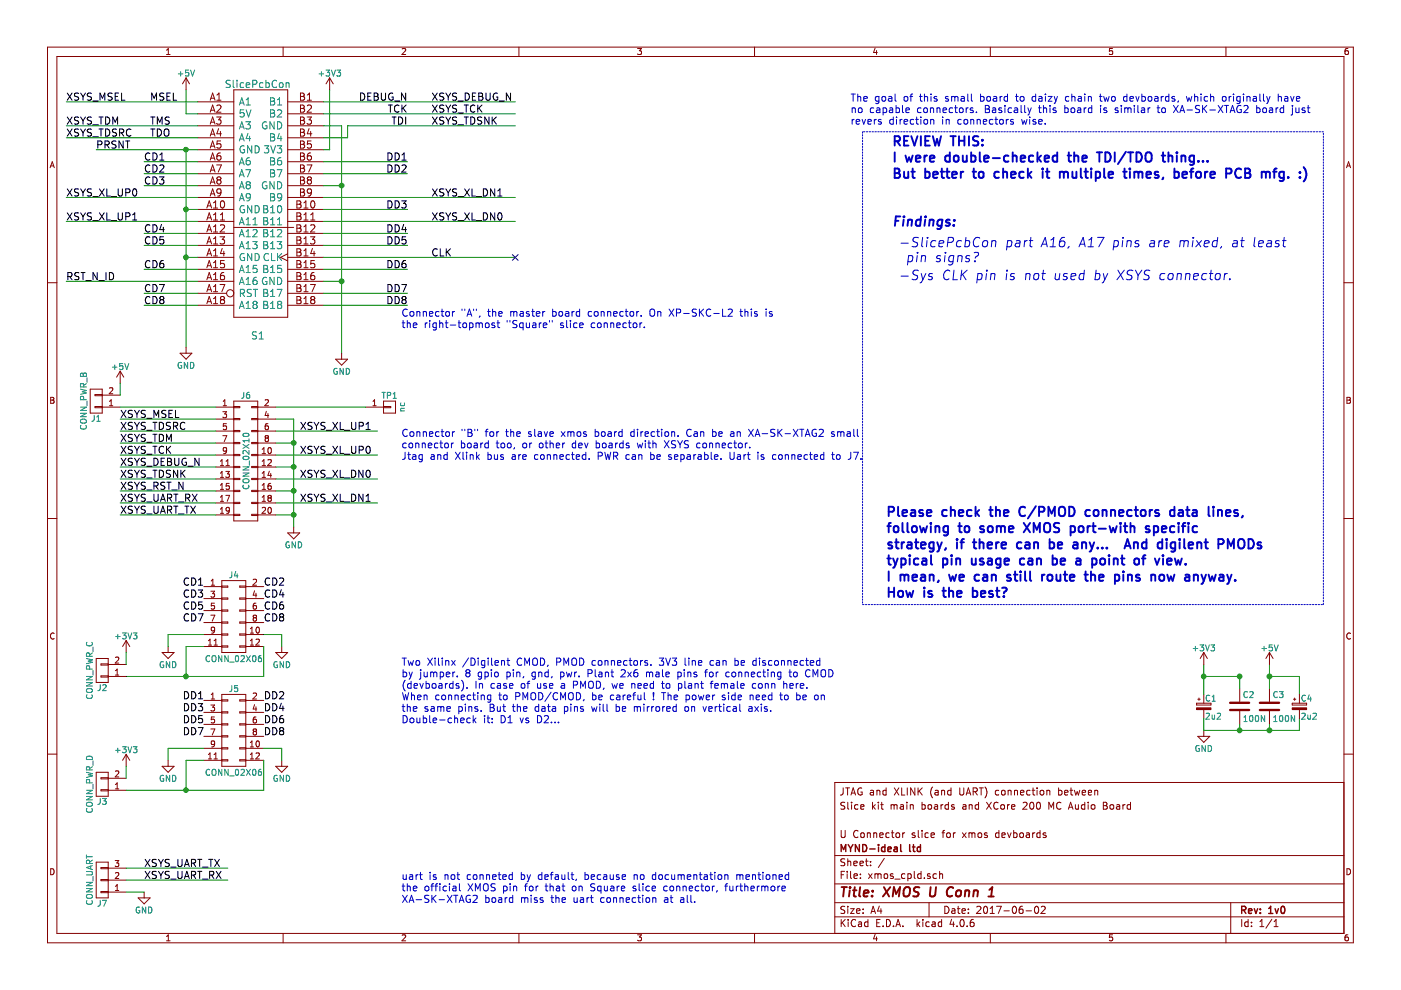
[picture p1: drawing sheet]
EESchema Schematic File Version 2
LIBS:power
LIBS:device
LIBS:transistors
LIBS:conn
LIBS:linear
LIBS:regul
LIBS:74xx
LIBS:cmos4000
LIBS:adc-dac
LIBS:memory
LIBS:xilinx
LIBS:microcontrollers
LIBS:dsp
LIBS:microchip
LIBS:analog_switches
LIBS:motorola
LIBS:texas
LIBS:intel
LIBS:audio
LIBS:interface
LIBS:digital-audio
LIBS:philips
LIBS:display
LIBS:cypress
LIBS:siliconi
LIBS:opto
LIBS:atmel
LIBS:contrib
LIBS:valves
LIBS:xmos_uconn1
LIBS:xmos_uconn1-cache
EELAYER 25 0
EELAYER END
$Descr A4 11693 8268
encoding utf-8
Sheet 1 1
Title "XMOS U Conn 1"
Date "2017-06-02"
Rev "1v0"
Comp "MYND-ideal ltd"
Comment1 "U Connector slice for xmos devboards"
Comment2 ""
Comment3 "Slice kit main boards and XCore 200 MC Audio Board"
Comment4 "JTAG and XLINK (and UART) connection between"
$EndDescr
$Comp
L SlicePcbCon S1
U 1 1
P 2150 1900
F 0 "S1" H 2150 1000 60  0000 C CNN
F 1 "SlicePcbCon" H 2150 3100 60  0000 C CNN
F 2 "Connect:PCI-EXPRESS" H 2100 1100 60  0001 C CNN
F 3 "" H 2150 1900 60  0000 C CNN
	1    2150 1900
	1    0    0    -1  
$EndComp
$Comp
L GND #PWR01
U 1 1
P 1550 2900
F 0 "#PWR01" H 1550 2650 50  0001 C CNN
F 1 "GND" H 1550 2750 50  0000 C CNN
F 2 "" H 1550 2900 50  0000 C CNN
F 3 "" H 1550 2900 50  0000 C CNN
	1    1550 2900
	1    0    0    -1  
$EndComp
$Comp
L GND #PWR02
U 1 1
P 2850 2950
F 0 "#PWR02" H 2850 2700 50  0001 C CNN
F 1 "GND" H 2850 2800 50  0000 C CNN
F 2 "" H 2850 2950 50  0000 C CNN
F 3 "" H 2850 2950 50  0000 C CNN
	1    2850 2950
	1    0    0    -1  
$EndComp
$Comp
L +3V3 #PWR03
U 1 1
P 2750 750
F 0 "#PWR03" H 2750 600 50  0001 C CNN
F 1 "+3V3" H 2750 890 50  0000 C CNN
F 2 "" H 2750 750 50  0000 C CNN
F 3 "" H 2750 750 50  0000 C CNN
	1    2750 750 
	1    0    0    -1  
$EndComp
$Comp
L +5V #PWR04
U 1 1
P 1550 750
F 0 "#PWR04" H 1550 600 50  0001 C CNN
F 1 "+5V" H 1550 890 50  0000 C CNN
F 2 "" H 1550 750 50  0000 C CNN
F 3 "" H 1550 750 50  0000 C CNN
	1    1550 750 
	1    0    0    -1  
$EndComp
Wire Wire Line
	1650 1750 1550 1750
Wire Wire Line
	1550 1250 1550 2900
Wire Wire Line
	1650 2150 1550 2150
Connection ~ 1550 2150
Wire Wire Line
	800  1250 1650 1250
Connection ~ 1550 1750
Wire Wire Line
	2850 2350 2700 2350
Wire Wire Line
	2850 1050 2850 2950
Wire Wire Line
	2850 1550 2700 1550
Connection ~ 2850 2350
Wire Wire Line
	2850 1050 2700 1050
Connection ~ 2850 1550
Wire Wire Line
	2750 1250 2750 750 
Wire Wire Line
	1650 950  1550 950 
Wire Wire Line
	1550 950  1550 750 
Wire Wire Line
	550  850  1650 850 
Wire Wire Line
	550  1050 1650 1050
Wire Wire Line
	550  1150 1650 1150
Wire Wire Line
	1650 1350 1200 1350
Wire Wire Line
	1650 1450 1200 1450
Wire Wire Line
	1650 1550 1200 1550
Wire Wire Line
	550  1650 1650 1650
Wire Wire Line
	550  1850 1650 1850
Wire Wire Line
	1650 1950 1200 1950
Wire Wire Line
	1650 2050 1200 2050
Wire Wire Line
	1650 2250 1200 2250
Wire Wire Line
	550  2350 1650 2350
Wire Wire Line
	1650 2450 1200 2450
Wire Wire Line
	1650 2550 1200 2550
Wire Wire Line
	2700 850  4300 850 
Wire Wire Line
	2700 950  4300 950 
Wire Wire Line
	2700 1950 3400 1950
Wire Wire Line
	3400 2050 2700 2050
Wire Wire Line
	2700 2150 4300 2150
Wire Wire Line
	3400 2250 2700 2250
$Comp
L CP_Small C1
U 1 1
P 10050 5900
F 0 "C1" H 10060 5970 50  0000 L CNN
F 1 "2u2" H 10060 5820 50  0000 L CNN
F 2 "Capacitors_Tantalum_SMD:CP_Tantalum_Case-B_EIA-3528-21_Hand" H 10050 5900 60  0001 C CNN
F 3 "" H 10050 5900 60  0000 C CNN
	1    10050 5900
	1    0    0    -1  
$EndComp
Wire Wire Line
	10050 5550 10050 5800
$Comp
L +3V3 #PWR05
U 1 1
P 10050 5550
F 0 "#PWR05" H 10050 5400 50  0001 C CNN
F 1 "+3V3" H 10050 5690 50  0000 C CNN
F 2 "" H 10050 5550 50  0000 C CNN
F 3 "" H 10050 5550 50  0000 C CNN
	1    10050 5550
	1    0    0    -1  
$EndComp
$Comp
L C C2
U 1 1
P 10350 5900
F 0 "C2" H 10375 6000 50  0000 L CNN
F 1 "100N" H 10375 5800 50  0000 L CNN
F 2 "Capacitors_SMD:C_0603_HandSoldering" H 10388 5750 50  0001 C CNN
F 3 "" H 10350 5900 50  0000 C CNN
	1    10350 5900
	1    0    0    -1  
$EndComp
$Comp
L C C3
U 1 1
P 10600 5900
F 0 "C3" H 10625 6000 50  0000 L CNN
F 1 "100N" H 10625 5800 50  0000 L CNN
F 2 "Capacitors_SMD:C_0603_HandSoldering" H 10638 5750 50  0001 C CNN
F 3 "" H 10600 5900 50  0000 C CNN
	1    10600 5900
	1    0    0    -1  
$EndComp
Wire Wire Line
	10350 5750 10350 5650
Connection ~ 10050 5650
Wire Wire Line
	10600 5550 10600 5750
Connection ~ 10350 5650
Wire Wire Line
	10850 5650 10850 5800
Connection ~ 10600 5650
$Comp
L GND #PWR06
U 1 1
P 10050 6100
F 0 "#PWR06" H 10050 5850 50  0001 C CNN
F 1 "GND" H 10050 5950 50  0000 C CNN
F 2 "" H 10050 6100 60  0000 C CNN
F 3 "" H 10050 6100 60  0000 C CNN
	1    10050 6100
	1    0    0    -1  
$EndComp
Wire Wire Line
	10050 6100 10050 6000
Wire Wire Line
	10050 6100 10850 6100
Wire Wire Line
	10350 6100 10350 6050
Wire Wire Line
	10600 6100 10600 6050
Connection ~ 10350 6100
Wire Wire Line
	10850 6100 10850 6000
Connection ~ 10600 6100
Wire Wire Line
	2900 1050 4300 1050
Wire Wire Line
	2900 1050 2900 1150
Wire Wire Line
	2900 1150 2700 1150
Wire Wire Line
	3400 1350 2700 1350
Wire Wire Line
	3400 1450 2700 1450
Wire Wire Line
	2700 1650 4300 1650
Wire Wire Line
	3400 1750 2700 1750
Wire Wire Line
	2700 1850 4300 1850
$Comp
L CONN_02X10 J6
U 1 1
P 2050 3850
F 0 "J6" H 2050 4400 50  0000 C CNN
F 1 "CONN_02X10" V 2050 3850 50  0000 C CNN
F 2 "Socket_Strips:Socket_Strip_Angled_2x10_Pitch2.54mm" H 2050 2650 50  0001 C CNN
F 3 "" H 2050 2650 50  0001 C CNN
	1    2050 3850
	1    0    0    -1  
$EndComp
Wire Wire Line
	2300 3500 2450 3500
Wire Wire Line
	2450 3500 2450 4400
$Comp
L GND #PWR07
U 1 1
P 2450 4400
F 0 "#PWR07" H 2450 4150 50  0001 C CNN
F 1 "GND" H 2450 4250 50  0000 C CNN
F 2 "" H 2450 4400 50  0001 C CNN
F 3 "" H 2450 4400 50  0001 C CNN
	1    2450 4400
	1    0    0    -1  
$EndComp
Wire Wire Line
	2300 3700 2450 3700
Connection ~ 2450 3700
Wire Wire Line
	2300 3900 2450 3900
Connection ~ 2450 3900
Wire Wire Line
	2300 4100 2450 4100
Connection ~ 2450 4100
Wire Wire Line
	2300 4300 2450 4300
Connection ~ 2450 4300
Wire Wire Line
	2300 3600 3150 3600
Text Label 2500 3600 0    60   ~ 0
XSYS_XL_UP1
Wire Wire Line
	2300 3800 3150 3800
Wire Wire Line
	2300 4000 3150 4000
Wire Wire Line
	2300 4200 3150 4200
Text Label 2500 3800 0    60   ~ 0
XSYS_XL_UP0
Text Label 2500 4000 0    60   ~ 0
XSYS_XL_DN0
Text Label 2500 4200 0    60   ~ 0
XSYS_XL_DN1
Wire Wire Line
	1800 4100 1000 4100
Wire Wire Line
	1000 4000 1800 4000
Wire Wire Line
	1800 3900 1000 3900
Wire Wire Line
	1800 3800 1000 3800
Wire Wire Line
	1000 3700 1800 3700
Wire Wire Line
	1000 3600 1800 3600
Wire Wire Line
	1800 3500 1000 3500
Text Label 1000 3500 0    60   ~ 0
XSYS_MSEL
Text Label 1000 3600 0    60   ~ 0
XSYS_TDSRC
Text Label 1000 3700 0    60   ~ 0
XSYS_TDM
Text Label 1000 3800 0    60   ~ 0
XSYS_TCK
Text Label 1000 3900 0    60   ~ 0
XSYS_DEBUG_N
Text Label 1000 4000 0    60   ~ 0
XSYS_TDSNK
Text Label 1000 4100 0    60   ~ 0
XSYS_RST_N
$Comp
L CONN_02X06 J4
U 1 1
P 1950 5150
F 0 "J4" H 1950 5500 50  0000 C CNN
F 1 "CONN_02X06" H 1950 4800 50  0000 C CNN
F 2 "Pin_Headers:Pin_Header_Straight_2x06_Pitch2.54mm" H 1950 3950 50  0001 C CNN
F 3 "" H 1950 3950 50  0001 C CNN
	1    1950 5150
	1    0    0    -1  
$EndComp
Wire Wire Line
	2200 5650 2200 5400
Wire Wire Line
	1050 5650 2200 5650
Wire Wire Line
	1550 5650 1550 5400
Wire Wire Line
	1550 5400 1700 5400
Connection ~ 1550 5650
$Comp
L GND #PWR08
U 1 1
P 2350 5400
F 0 "#PWR08" H 2350 5150 50  0001 C CNN
F 1 "GND" H 2350 5250 50  0000 C CNN
F 2 "" H 2350 5400 50  0000 C CNN
F 3 "" H 2350 5400 50  0000 C CNN
	1    2350 5400
	1    0    0    -1  
$EndComp
$Comp
L GND #PWR09
U 1 1
P 1400 5400
F 0 "#PWR09" H 1400 5150 50  0001 C CNN
F 1 "GND" H 1400 5250 50  0000 C CNN
F 2 "" H 1400 5400 50  0000 C CNN
F 3 "" H 1400 5400 50  0000 C CNN
	1    1400 5400
	1    0    0    -1  
$EndComp
Wire Wire Line
	1400 5400 1400 5300
Wire Wire Line
	1400 5300 1700 5300
Wire Wire Line
	2200 5300 2350 5300
Wire Wire Line
	2350 5300 2350 5400
$Comp
L +3V3 #PWR010
U 1 1
P 1050 5450
F 0 "#PWR010" H 1050 5300 50  0001 C CNN
F 1 "+3V3" H 1050 5590 50  0000 C CNN
F 2 "" H 1050 5450 50  0000 C CNN
F 3 "" H 1050 5450 50  0000 C CNN
	1    1050 5450
	1    0    0    -1  
$EndComp
$Comp
L CONN_01X02 J2
U 1 1
P 850 5600
F 0 "J2" H 850 5750 50  0000 C CNN
F 1 "CONN_PWR_C" V 950 5600 50  0000 C CNN
F 2 "Pin_Headers:Pin_Header_Straight_1x02_Pitch2.54mm" H 850 5600 50  0001 C CNN
F 3 "" H 850 5600 50  0001 C CNN
	1    850  5600
	-1   0    0    1   
$EndComp
Wire Wire Line
	1050 5450 1050 5550
Wire Wire Line
	1800 4200 1000 4200
Text Label 1000 4200 0    60   ~ 0
XSYS_UART_RX
Wire Wire Line
	1800 4300 1000 4300
Text Label 1000 4300 0    60   ~ 0
XSYS_UART_TX
$Comp
L CONN_01X02 J1
U 1 1
P 800 3350
F 0 "J1" H 800 3500 50  0000 C CNN
F 1 "CONN_PWR_B" V 900 3350 50  0000 C CNN
F 2 "Pin_Headers:Pin_Header_Straight_1x02_Pitch2.54mm" H 800 3350 50  0001 C CNN
F 3 "" H 800 3350 50  0001 C CNN
	1    800  3350
	-1   0    0    1   
$EndComp
Wire Wire Line
	1000 3400 1800 3400
$Comp
L +5V #PWR011
U 1 1
P 1000 3200
F 0 "#PWR011" H 1000 3050 50  0001 C CNN
F 1 "+5V" H 1000 3340 50  0000 C CNN
F 2 "" H 1000 3200 50  0000 C CNN
F 3 "" H 1000 3200 50  0000 C CNN
	1    1000 3200
	1    0    0    -1  
$EndComp
Wire Wire Line
	1000 3200 1000 3300
Text Label 1250 850  0    60   ~ 0
MSEL
Text Label 1250 1050 0    60   ~ 0
TMS
Text Label 1250 1150 0    60   ~ 0
TDO
Text Label 3400 850  2    60   ~ 0
DEBUG_N
Text Label 3400 950  2    60   ~ 0
TCK
Text Label 3400 1050 2    60   ~ 0
TDI
Text Label 550  2350 0    60   ~ 0
RST_N_ID
Wire Wire Line
	2700 2450 3400 2450
Wire Wire Line
	2700 2550 3400 2550
Text Label 3600 2150 0    60   ~ 0
CLK
Text Label 3600 850  0    60   ~ 0
XSYS_DEBUG_N
Text Label 3600 950  0    60   ~ 0
XSYS_TCK
Text Label 3600 1050 0    60   ~ 0
XSYS_TDSNK
Text Label 3600 1650 0    60   ~ 0
XSYS_XL_DN1
Text Label 3600 1850 0    60   ~ 0
XSYS_XL_DN0
Text Label 550  1650 0    60   ~ 0
XSYS_XL_UP0
Text Label 550  1850 0    60   ~ 0
XSYS_XL_UP1
Text Label 550  1050 0    60   ~ 0
XSYS_TDM
Text Label 550  1150 0    60   ~ 0
XSYS_TDSRC
Text Label 550  850  0    60   ~ 0
XSYS_MSEL
Connection ~ 1550 1250
Text Label 800  1250 0    60   ~ 0
PRSNT
Wire Wire Line
	2700 1250 2750 1250
Text Label 1700 4900 2    60   ~ 0
CD1
Text Label 2200 4900 0    60   ~ 0
CD2
Text Label 1700 5000 2    60   ~ 0
CD3
Text Label 1700 5100 2    60   ~ 0
CD5
Text Label 1700 5200 2    60   ~ 0
CD7
Text Label 2200 5000 0    60   ~ 0
CD4
Text Label 2200 5100 0    60   ~ 0
CD6
Text Label 2200 5200 0    60   ~ 0
CD8
Text Label 1200 1950 0    60   ~ 0
CD4
Text Label 1200 2050 0    60   ~ 0
CD5
Text Label 1200 2250 0    60   ~ 0
CD6
Text Label 1200 2450 0    60   ~ 0
CD7
Text Label 1200 2550 0    60   ~ 0
CD8
Text Label 3400 2450 2    60   ~ 0
DD7
Text Label 3400 2550 2    60   ~ 0
DD8
Wire Wire Line
	10350 5650 10050 5650
Wire Wire Line
	10600 5650 10850 5650
$Comp
L CP_Small C4
U 1 1
P 10850 5900
F 0 "C4" H 10860 5970 50  0000 L CNN
F 1 "2u2" H 10860 5820 50  0000 L CNN
F 2 "Capacitors_Tantalum_SMD:CP_Tantalum_Case-B_EIA-3528-21_Hand" H 10850 5900 60  0001 C CNN
F 3 "" H 10850 5900 60  0000 C CNN
	1    10850 5900
	1    0    0    -1  
$EndComp
$Comp
L +5V #PWR012
U 1 1
P 10600 5550
F 0 "#PWR012" H 10600 5400 50  0001 C CNN
F 1 "+5V" H 10600 5690 50  0000 C CNN
F 2 "" H 10600 5550 50  0000 C CNN
F 3 "" H 10600 5550 50  0000 C CNN
	1    10600 5550
	1    0    0    -1  
$EndComp
$Comp
L CONN_02X06 J5
U 1 1
P 1950 6100
F 0 "J5" H 1950 6450 50  0000 C CNN
F 1 "CONN_02X06" H 1950 5750 50  0000 C CNN
F 2 "Pin_Headers:Pin_Header_Straight_2x06_Pitch2.54mm" H 1950 4900 50  0001 C CNN
F 3 "" H 1950 4900 50  0001 C CNN
	1    1950 6100
	1    0    0    -1  
$EndComp
Wire Wire Line
	2200 6600 2200 6350
Wire Wire Line
	1050 6600 2200 6600
Wire Wire Line
	1550 6600 1550 6350
Wire Wire Line
	1550 6350 1700 6350
Connection ~ 1550 6600
$Comp
L GND #PWR013
U 1 1
P 2350 6350
F 0 "#PWR013" H 2350 6100 50  0001 C CNN
F 1 "GND" H 2350 6200 50  0000 C CNN
F 2 "" H 2350 6350 50  0000 C CNN
F 3 "" H 2350 6350 50  0000 C CNN
	1    2350 6350
	1    0    0    -1  
$EndComp
$Comp
L GND #PWR014
U 1 1
P 1400 6350
F 0 "#PWR014" H 1400 6100 50  0001 C CNN
F 1 "GND" H 1400 6200 50  0000 C CNN
F 2 "" H 1400 6350 50  0000 C CNN
F 3 "" H 1400 6350 50  0000 C CNN
	1    1400 6350
	1    0    0    -1  
$EndComp
Wire Wire Line
	1400 6350 1400 6250
Wire Wire Line
	1400 6250 1700 6250
Wire Wire Line
	2200 6250 2350 6250
Wire Wire Line
	2350 6250 2350 6350
$Comp
L +3V3 #PWR015
U 1 1
P 1050 6400
F 0 "#PWR015" H 1050 6250 50  0001 C CNN
F 1 "+3V3" H 1050 6540 50  0000 C CNN
F 2 "" H 1050 6400 50  0000 C CNN
F 3 "" H 1050 6400 50  0000 C CNN
	1    1050 6400
	1    0    0    -1  
$EndComp
$Comp
L CONN_01X02 J3
U 1 1
P 850 6550
F 0 "J3" H 850 6700 50  0000 C CNN
F 1 "CONN_PWR_D" V 950 6550 50  0000 C CNN
F 2 "Pin_Headers:Pin_Header_Straight_1x02_Pitch2.54mm" H 850 6550 50  0001 C CNN
F 3 "" H 850 6550 50  0001 C CNN
	1    850  6550
	-1   0    0    1   
$EndComp
Wire Wire Line
	1050 6400 1050 6500
Text Label 1700 5850 2    60   ~ 0
DD1
Text Label 2200 5850 0    60   ~ 0
DD2
Text Label 1700 5950 2    60   ~ 0
DD3
Text Label 1700 6050 2    60   ~ 0
DD5
Text Label 1700 6150 2    60   ~ 0
DD7
Text Label 2200 5950 0    60   ~ 0
DD4
Text Label 2200 6050 0    60   ~ 0
DD6
Text Label 2200 6150 0    60   ~ 0
DD8
Text Label 1200 1350 0    60   ~ 0
CD1
Text Label 1200 1450 0    60   ~ 0
CD2
Text Label 1200 1550 0    60   ~ 0
CD3
Text Label 3400 1350 2    60   ~ 0
DD1
Text Label 3400 1450 2    60   ~ 0
DD2
Text Label 3400 1950 2    60   ~ 0
DD4
Text Label 3400 2050 2    60   ~ 0
DD5
Text Label 3400 2250 2    60   ~ 0
DD6
Text Label 3400 1750 2    60   ~ 0
DD3
$Comp
L CONN_01X01 TP1
U 1 1
P 3250 3400
F 0 "TP1" H 3250 3500 50  0000 C CNN
F 1 "nc" V 3350 3400 50  0000 C CNN
F 2 "Pin_Headers:Pin_Header_Straight_1x01_Pitch2.00mm" H 3250 3400 50  0001 C CNN
F 3 "" H 3250 3400 50  0001 C CNN
	1    3250 3400
	1    0    0    -1  
$EndComp
Wire Wire Line
	3050 3400 2300 3400
$Comp
L CONN_01X03 J7
U 1 1
P 850 7350
F 0 "J7" H 850 7550 50  0000 C CNN
F 1 "CONN_UART" V 950 7350 50  0000 C CNN
F 2 "Pin_Headers:Pin_Header_Straight_1x03_Pitch2.54mm" H 850 7350 50  0001 C CNN
F 3 "" H 850 7350 50  0001 C CNN
	1    850  7350
	-1   0    0    1   
$EndComp
$Comp
L GND #PWR016
U 1 1
P 1200 7450
F 0 "#PWR016" H 1200 7200 50  0001 C CNN
F 1 "GND" H 1200 7300 50  0000 C CNN
F 2 "" H 1200 7450 50  0000 C CNN
F 3 "" H 1200 7450 50  0000 C CNN
	1    1200 7450
	1    0    0    -1  
$EndComp
Wire Wire Line
	1200 7450 1050 7450
Wire Wire Line
	1050 7350 1900 7350
Wire Wire Line
	1050 7250 1900 7250
Text Label 1200 7250 0    60   ~ 0
XSYS_UART_TX
Text Label 1200 7350 0    60   ~ 0
XSYS_UART_RX
Text Notes 3350 7550 0    60   ~ 0
uart is not conneted by default, because no documentation mentioned\nthe official XMOS pin for that on Square slice connector, furthermore\nXA-SK-XTAG2 board miss the uart connection at all.
Text Notes 3350 6050 0    60   ~ 0
Two Xilinx /Digilent CMOD, PMOD connectors. 3V3 line can be disconnected\nby jumper. 8 gpio pin, gnd, pwr. Plant 2x6 male pins for connecting to CMOD\n(devboards). In case of use a PMOD, we need to plant female conn here.\nWhen connecting to PMOD/CMOD, be careful ! The power side need to be on \nthe same pins. But the data pins will be mirrored on vertical axis.\nDouble-check it: D1 vs D2...
Text Notes 3350 3850 0    60   ~ 0
Connector "B" for the slave xmos board direction. Can be an XA-SK-XTAG2 small \nconnector board too, or other dev boards with XSYS connector.\nJtag and Xlink bus are connected. PWR can be separable. Uart is connected to J7.
Text Notes 3350 2750 0    60   ~ 0
Connector "A", the master board connector. On XP-SKC-L2 this is\nthe right-topmost "Square" slice connector.
Text Notes 7100 1050 0    60   ~ 0
The goal of this small board to daizy chain two devboards, which originally have\nno capable connectors. Basically this board is similar to XA-SK-XTAG2 board just\nrevers direction in connectors wise.
Text Notes 7400 5000 0    79   ~ 16
Please check the C/PMOD connectors data lines,\nfollowing to some XMOS port-with specific\nstrategy, if there can be any...  And digilent PMODs\ntypical pin usage can be a point of view.\nI mean, we can still route the pins now anyway. \nHow is the best?
Text Notes 7450 1500 0    79   ~ 16
REVIEW THIS: \nI were double-checked the TDI/TDO thing...\nBut better to check it multiple times, before PCB mfg. :)\n
Text Notes 7500 2200 0    79   Italic 0
-SlicePcbCon part A16, A17 pins are mixed, at least\n pin signs?
Wire Notes Line
	7200 1100 7200 5050
Wire Notes Line
	7200 5050 11050 5050
Wire Notes Line
	11050 5050 11050 1100
Wire Notes Line
	11050 1100 7200 1100
Text Notes 7450 1900 0    79   Italic 16
Findings:
NoConn ~ 4300 2150
Text Notes 7500 2350 0    79   Italic 0
-Sys CLK pin is not used by XSYS connector.
$EndSCHEMATC
